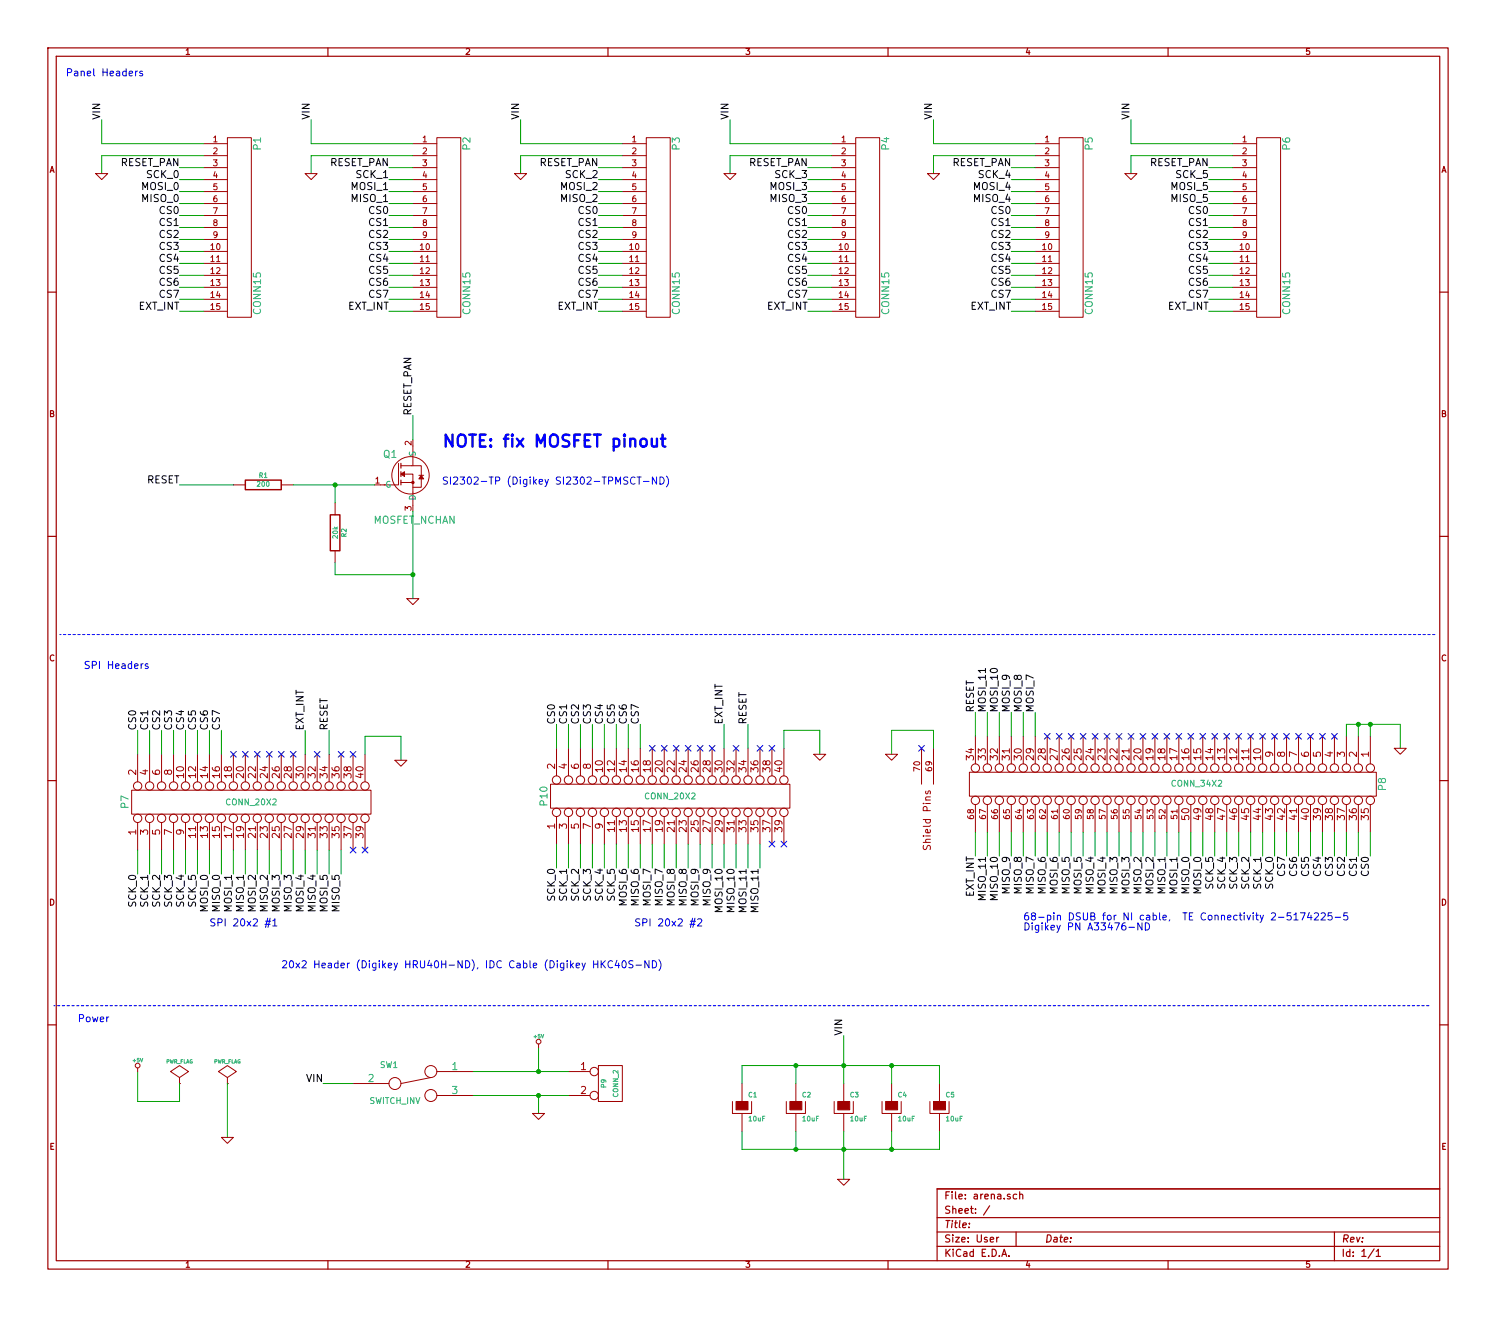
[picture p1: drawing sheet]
EESchema Schematic File Version 2
LIBS:power
LIBS:device
LIBS:transistors
LIBS:conn
LIBS:linear
LIBS:regul
LIBS:74xx
LIBS:cmos4000
LIBS:adc-dac
LIBS:memory
LIBS:xilinx
LIBS:special
LIBS:microcontrollers
LIBS:dsp
LIBS:microchip
LIBS:analog_switches
LIBS:motorola
LIBS:texas
LIBS:intel
LIBS:audio
LIBS:interface
LIBS:digital-audio
LIBS:philips
LIBS:display
LIBS:cypress
LIBS:siliconi
LIBS:opto
LIBS:atmel
LIBS:contrib
LIBS:valves
LIBS:conn15
LIBS:conn_34x2
LIBS:mosfet_nchan
LIBS:arena-cache
EELAYER 24 0
EELAYER END
$Descr User 12500 11000
encoding utf-8
Sheet 1 1
Title ""
Date ""
Rev ""
Comp ""
Comment1 ""
Comment2 ""
Comment3 ""
Comment4 ""
$EndDescr
$Comp
L CONN15 P1
U 1 1
P 1900 1900
F 0 "P1" H 1200 2150 60  0000 C CNN
F 1 "CONN15" H 2450 2150 60  0000 C CNN
F 2 "" H 1900 1900 60  0000 C CNN
F 3 "" H 1900 1900 60  0000 C CNN
	1    1900 1900
	0    1    1    0   
$EndComp
$Comp
L CONN_2 P9
U 1 1
P 5100 9050
F 0 "P9" V 5050 9050 40  0000 C CNN
F 1 "CONN_2" V 5150 9050 40  0000 C CNN
F 2 "" H 5100 9050 60  0000 C CNN
F 3 "" H 5100 9050 60  0000 C CNN
	1    5100 9050
	1    0    0    -1  
$EndComp
Text Notes 650  8550 0    60   ~ 0
Power
Wire Wire Line
	3950 8950 4750 8950
Wire Wire Line
	4500 8950 4500 8750
Wire Wire Line
	3950 9150 4750 9150
Wire Wire Line
	4500 9150 4500 9300
$Comp
L +5V #PWR01
U 1 1
P 4500 8750
F 0 "#PWR01" H 4500 8840 20  0001 C CNN
F 1 "+5V" H 4500 8840 30  0000 C CNN
F 2 "" H 4500 8750 60  0000 C CNN
F 3 "" H 4500 8750 60  0000 C CNN
	1    4500 8750
	1    0    0    -1  
$EndComp
$Comp
L GND #PWR02
U 1 1
P 4500 9300
F 0 "#PWR02" H 4500 9300 30  0001 C CNN
F 1 "GND" H 4500 9230 30  0001 C CNN
F 2 "" H 4500 9300 60  0000 C CNN
F 3 "" H 4500 9300 60  0000 C CNN
	1    4500 9300
	1    0    0    -1  
$EndComp
$Comp
L PWR_FLAG #FLG03
U 1 1
P 1500 9050
F 0 "#FLG03" H 1500 9145 30  0001 C CNN
F 1 "PWR_FLAG" H 1500 9230 30  0000 C CNN
F 2 "" H 1500 9050 60  0000 C CNN
F 3 "" H 1500 9050 60  0000 C CNN
	1    1500 9050
	1    0    0    -1  
$EndComp
$Comp
L PWR_FLAG #FLG04
U 1 1
P 1900 9050
F 0 "#FLG04" H 1900 9145 30  0001 C CNN
F 1 "PWR_FLAG" H 1900 9230 30  0000 C CNN
F 2 "" H 1900 9050 60  0000 C CNN
F 3 "" H 1900 9050 60  0000 C CNN
	1    1900 9050
	1    0    0    -1  
$EndComp
Wire Wire Line
	1900 9050 1900 9500
$Comp
L GND #PWR05
U 1 1
P 1900 9500
F 0 "#PWR05" H 1900 9500 30  0001 C CNN
F 1 "GND" H 1900 9430 30  0001 C CNN
F 2 "" H 1900 9500 60  0000 C CNN
F 3 "" H 1900 9500 60  0000 C CNN
	1    1900 9500
	1    0    0    -1  
$EndComp
Wire Wire Line
	1500 9050 1500 9200
Wire Wire Line
	1500 9200 1150 9200
Wire Wire Line
	1150 9200 1150 8950
$Comp
L +5V #PWR06
U 1 1
P 1150 8950
F 0 "#PWR06" H 1150 9040 20  0001 C CNN
F 1 "+5V" H 1150 9040 30  0000 C CNN
F 2 "" H 1150 8950 60  0000 C CNN
F 3 "" H 1150 8950 60  0000 C CNN
	1    1150 8950
	1    0    0    -1  
$EndComp
Wire Wire Line
	850  1200 1700 1200
Wire Wire Line
	850  1000 850  1200
Wire Wire Line
	850  1300 1700 1300
Wire Wire Line
	850  1300 850  1450
$Comp
L GND #PWR07
U 1 1
P 850 1450
F 0 "#PWR07" H 850 1450 30  0001 C CNN
F 1 "GND" H 850 1380 30  0001 C CNN
F 2 "" H 850 1450 60  0000 C CNN
F 3 "" H 850 1450 60  0000 C CNN
	1    850  1450
	1    0    0    -1  
$EndComp
Wire Wire Line
	1700 1400 1500 1400
Text Label 1500 1400 2    60   ~ 0
RESET_PAN
Wire Wire Line
	1700 1500 1500 1500
Wire Wire Line
	1700 1600 1500 1600
Wire Wire Line
	1700 1700 1500 1700
Text Label 1500 1500 2    60   ~ 0
SCK_0
Text Label 1500 1600 2    60   ~ 0
MOSI_0
Text Label 1500 1700 2    60   ~ 0
MISO_0
Wire Wire Line
	1700 1800 1500 1800
Wire Wire Line
	1700 1900 1500 1900
Wire Wire Line
	1700 2000 1500 2000
Wire Wire Line
	1700 2100 1500 2100
Wire Wire Line
	1700 2200 1500 2200
Text Label 1500 1900 2    60   ~ 0
CS1
Text Label 1500 2000 2    60   ~ 0
CS2
Text Label 1500 2100 2    60   ~ 0
CS3
Text Label 1500 2200 2    60   ~ 0
CS4
Text Label 1500 2300 2    60   ~ 0
CS5
Wire Wire Line
	1700 2300 1500 2300
Wire Wire Line
	1700 2400 1500 2400
Wire Wire Line
	1700 2500 1500 2500
Wire Wire Line
	1700 2600 1500 2600
Text Label 1500 2600 2    60   ~ 0
EXT_INT
$Comp
L CONN15 P2
U 1 1
P 3650 1900
F 0 "P2" H 2950 2150 60  0000 C CNN
F 1 "CONN15" H 4200 2150 60  0000 C CNN
F 2 "" H 3650 1900 60  0000 C CNN
F 3 "" H 3650 1900 60  0000 C CNN
	1    3650 1900
	0    1    1    0   
$EndComp
Wire Wire Line
	2600 1200 3450 1200
Wire Wire Line
	2600 1000 2600 1200
Wire Wire Line
	2600 1300 3450 1300
Wire Wire Line
	2600 1300 2600 1450
$Comp
L GND #PWR08
U 1 1
P 2600 1450
F 0 "#PWR08" H 2600 1450 30  0001 C CNN
F 1 "GND" H 2600 1380 30  0001 C CNN
F 2 "" H 2600 1450 60  0000 C CNN
F 3 "" H 2600 1450 60  0000 C CNN
	1    2600 1450
	1    0    0    -1  
$EndComp
Wire Wire Line
	3450 1400 3250 1400
Wire Wire Line
	3450 1500 3250 1500
Wire Wire Line
	3450 1600 3250 1600
Wire Wire Line
	3450 1700 3250 1700
Text Label 3250 1500 2    60   ~ 0
SCK_1
Text Label 3250 1600 2    60   ~ 0
MOSI_1
Text Label 3250 1700 2    60   ~ 0
MISO_1
Wire Wire Line
	3450 1800 3250 1800
Wire Wire Line
	3450 1900 3250 1900
Wire Wire Line
	3450 2000 3250 2000
Wire Wire Line
	3450 2100 3250 2100
Wire Wire Line
	3450 2200 3250 2200
Wire Wire Line
	3450 2300 3250 2300
Wire Wire Line
	3450 2400 3250 2400
Wire Wire Line
	3450 2500 3250 2500
Wire Wire Line
	3450 2600 3250 2600
Text Label 3250 2600 2    60   ~ 0
EXT_INT
$Comp
L CONN15 P3
U 1 1
P 5400 1900
F 0 "P3" H 4700 2150 60  0000 C CNN
F 1 "CONN15" H 5950 2150 60  0000 C CNN
F 2 "" H 5400 1900 60  0000 C CNN
F 3 "" H 5400 1900 60  0000 C CNN
	1    5400 1900
	0    1    1    0   
$EndComp
Wire Wire Line
	4350 1200 5200 1200
Wire Wire Line
	4350 1000 4350 1200
Wire Wire Line
	4350 1300 5200 1300
Wire Wire Line
	4350 1300 4350 1450
$Comp
L GND #PWR09
U 1 1
P 4350 1450
F 0 "#PWR09" H 4350 1450 30  0001 C CNN
F 1 "GND" H 4350 1380 30  0001 C CNN
F 2 "" H 4350 1450 60  0000 C CNN
F 3 "" H 4350 1450 60  0000 C CNN
	1    4350 1450
	1    0    0    -1  
$EndComp
Wire Wire Line
	5200 1400 5000 1400
Wire Wire Line
	5200 1500 5000 1500
Wire Wire Line
	5200 1600 5000 1600
Wire Wire Line
	5200 1700 5000 1700
Text Label 5000 1500 2    60   ~ 0
SCK_2
Text Label 5000 1600 2    60   ~ 0
MOSI_2
Text Label 5000 1700 2    60   ~ 0
MISO_2
Wire Wire Line
	5200 1800 5000 1800
Wire Wire Line
	5200 1900 5000 1900
Wire Wire Line
	5200 2000 5000 2000
Wire Wire Line
	5200 2100 5000 2100
Wire Wire Line
	5200 2200 5000 2200
Wire Wire Line
	5200 2300 5000 2300
Wire Wire Line
	5200 2400 5000 2400
Wire Wire Line
	5200 2500 5000 2500
Wire Wire Line
	5200 2600 5000 2600
Text Label 5000 2600 2    60   ~ 0
EXT_INT
$Comp
L CONN15 P4
U 1 1
P 7150 1900
F 0 "P4" H 6450 2150 60  0000 C CNN
F 1 "CONN15" H 7700 2150 60  0000 C CNN
F 2 "" H 7150 1900 60  0000 C CNN
F 3 "" H 7150 1900 60  0000 C CNN
	1    7150 1900
	0    1    1    0   
$EndComp
Wire Wire Line
	6100 1200 6950 1200
Wire Wire Line
	6100 1000 6100 1200
Wire Wire Line
	6100 1300 6950 1300
Wire Wire Line
	6100 1300 6100 1450
$Comp
L GND #PWR010
U 1 1
P 6100 1450
F 0 "#PWR010" H 6100 1450 30  0001 C CNN
F 1 "GND" H 6100 1380 30  0001 C CNN
F 2 "" H 6100 1450 60  0000 C CNN
F 3 "" H 6100 1450 60  0000 C CNN
	1    6100 1450
	1    0    0    -1  
$EndComp
Wire Wire Line
	6950 1400 6750 1400
Wire Wire Line
	6950 1500 6750 1500
Wire Wire Line
	6950 1600 6750 1600
Wire Wire Line
	6950 1700 6750 1700
Text Label 6750 1500 2    60   ~ 0
SCK_3
Text Label 6750 1600 2    60   ~ 0
MOSI_3
Text Label 6750 1700 2    60   ~ 0
MISO_3
Wire Wire Line
	6950 1800 6750 1800
Wire Wire Line
	6950 1900 6750 1900
Wire Wire Line
	6950 2000 6750 2000
Wire Wire Line
	6950 2100 6750 2100
Wire Wire Line
	6950 2200 6750 2200
Wire Wire Line
	6950 2300 6750 2300
Wire Wire Line
	6950 2400 6750 2400
Wire Wire Line
	6950 2500 6750 2500
Wire Wire Line
	6950 2600 6750 2600
Text Label 6750 2600 2    60   ~ 0
EXT_INT
$Comp
L CONN15 P5
U 1 1
P 8850 1900
F 0 "P5" H 8150 2150 60  0000 C CNN
F 1 "CONN15" H 9400 2150 60  0000 C CNN
F 2 "" H 8850 1900 60  0000 C CNN
F 3 "" H 8850 1900 60  0000 C CNN
	1    8850 1900
	0    1    1    0   
$EndComp
Wire Wire Line
	7800 1200 8650 1200
Wire Wire Line
	7800 1000 7800 1200
Wire Wire Line
	7800 1300 8650 1300
Wire Wire Line
	7800 1300 7800 1450
$Comp
L GND #PWR011
U 1 1
P 7800 1450
F 0 "#PWR011" H 7800 1450 30  0001 C CNN
F 1 "GND" H 7800 1380 30  0001 C CNN
F 2 "" H 7800 1450 60  0000 C CNN
F 3 "" H 7800 1450 60  0000 C CNN
	1    7800 1450
	1    0    0    -1  
$EndComp
Wire Wire Line
	8650 1400 8450 1400
Wire Wire Line
	8650 1500 8450 1500
Wire Wire Line
	8650 1600 8450 1600
Wire Wire Line
	8650 1700 8450 1700
Wire Wire Line
	8650 1800 8450 1800
Wire Wire Line
	8650 1900 8450 1900
Wire Wire Line
	8650 2000 8450 2000
Wire Wire Line
	8650 2100 8450 2100
Wire Wire Line
	8650 2200 8450 2200
Wire Wire Line
	8650 2300 8450 2300
Wire Wire Line
	8650 2400 8450 2400
Wire Wire Line
	8650 2500 8450 2500
Wire Wire Line
	8650 2600 8450 2600
Text Label 8450 2600 2    60   ~ 0
EXT_INT
$Comp
L CONN15 P6
U 1 1
P 10500 1900
F 0 "P6" H 9800 2150 60  0000 C CNN
F 1 "CONN15" H 11050 2150 60  0000 C CNN
F 2 "" H 10500 1900 60  0000 C CNN
F 3 "" H 10500 1900 60  0000 C CNN
	1    10500 1900
	0    1    1    0   
$EndComp
Wire Wire Line
	9450 1200 10300 1200
Wire Wire Line
	9450 1000 9450 1200
Wire Wire Line
	9450 1300 10300 1300
Wire Wire Line
	9450 1300 9450 1450
$Comp
L GND #PWR012
U 1 1
P 9450 1450
F 0 "#PWR012" H 9450 1450 30  0001 C CNN
F 1 "GND" H 9450 1380 30  0001 C CNN
F 2 "" H 9450 1450 60  0000 C CNN
F 3 "" H 9450 1450 60  0000 C CNN
	1    9450 1450
	1    0    0    -1  
$EndComp
Wire Wire Line
	10300 1400 10100 1400
Wire Wire Line
	10300 1500 10100 1500
Wire Wire Line
	10300 1600 10100 1600
Wire Wire Line
	10300 1700 10100 1700
Text Label 10100 1500 2    60   ~ 0
SCK_5
Text Label 10100 1600 2    60   ~ 0
MOSI_5
Wire Wire Line
	10300 1800 10100 1800
Wire Wire Line
	10300 1900 10100 1900
Wire Wire Line
	10300 2000 10100 2000
Wire Wire Line
	10300 2100 10100 2100
Wire Wire Line
	10300 2200 10100 2200
Wire Wire Line
	10300 2300 10100 2300
Wire Wire Line
	10300 2400 10100 2400
Wire Wire Line
	10300 2500 10100 2500
Wire Wire Line
	10300 2600 10100 2600
Text Label 10100 2600 2    60   ~ 0
EXT_INT
Text Label 8450 1500 2    60   ~ 0
SCK_4
Text Label 8450 1600 2    60   ~ 0
MOSI_4
Text Label 8450 1700 2    60   ~ 0
MISO_4
$Comp
L CONN_20X2 P7
U 1 1
P 2100 6700
F 0 "P7" H 2100 7750 60  0000 C CNN
F 1 "CONN_20X2" V 2100 6700 50  0000 C CNN
F 2 "" H 2100 6700 60  0000 C CNN
F 3 "" H 2100 6700 60  0000 C CNN
	1    2100 6700
	0    -1   -1   0   
$EndComp
Text Label 2750 6100 1    60   ~ 0
RESET
Wire Wire Line
	3050 6300 3050 6150
Wire Wire Line
	3050 6150 3350 6150
Wire Wire Line
	3350 6150 3350 6350
$Comp
L GND #PWR013
U 1 1
P 3350 6350
F 0 "#PWR013" H 3350 6350 30  0001 C CNN
F 1 "GND" H 3350 6280 30  0001 C CNN
F 2 "" H 3350 6350 60  0000 C CNN
F 3 "" H 3350 6350 60  0000 C CNN
	1    3350 6350
	1    0    0    -1  
$EndComp
Text Notes 550  650  0    60   ~ 0
Panel Headers
$Comp
L CP C1
U 1 1
P 6200 9250
F 0 "C1" H 6250 9350 40  0000 L CNN
F 1 "10uF" H 6250 9150 40  0000 L CNN
F 2 "" H 6300 9100 30  0000 C CNN
F 3 "" H 6200 9250 300 0000 C CNN
	1    6200 9250
	1    0    0    -1  
$EndComp
$Comp
L CP C2
U 1 1
P 6650 9250
F 0 "C2" H 6700 9350 40  0000 L CNN
F 1 "10uF" H 6700 9150 40  0000 L CNN
F 2 "" H 6750 9100 30  0000 C CNN
F 3 "" H 6650 9250 300 0000 C CNN
	1    6650 9250
	1    0    0    -1  
$EndComp
$Comp
L CP C3
U 1 1
P 7050 9250
F 0 "C3" H 7100 9350 40  0000 L CNN
F 1 "10uF" H 7100 9150 40  0000 L CNN
F 2 "" H 7150 9100 30  0000 C CNN
F 3 "" H 7050 9250 300 0000 C CNN
	1    7050 9250
	1    0    0    -1  
$EndComp
$Comp
L CP C4
U 1 1
P 7450 9250
F 0 "C4" H 7500 9350 40  0000 L CNN
F 1 "10uF" H 7500 9150 40  0000 L CNN
F 2 "" H 7550 9100 30  0000 C CNN
F 3 "" H 7450 9250 300 0000 C CNN
	1    7450 9250
	1    0    0    -1  
$EndComp
$Comp
L CP C5
U 1 1
P 7850 9250
F 0 "C5" H 7900 9350 40  0000 L CNN
F 1 "10uF" H 7900 9150 40  0000 L CNN
F 2 "" H 7950 9100 30  0000 C CNN
F 3 "" H 7850 9250 300 0000 C CNN
	1    7850 9250
	1    0    0    -1  
$EndComp
$Comp
L GND #PWR014
U 1 1
P 7050 9850
F 0 "#PWR014" H 7050 9850 30  0001 C CNN
F 1 "GND" H 7050 9780 30  0001 C CNN
F 2 "" H 7050 9850 60  0000 C CNN
F 3 "" H 7050 9850 60  0000 C CNN
	1    7050 9850
	1    0    0    -1  
$EndComp
Wire Wire Line
	6200 9050 6200 8900
Wire Wire Line
	6200 8900 7850 8900
Wire Wire Line
	6650 8900 6650 9050
Wire Wire Line
	7050 8650 7050 9050
Connection ~ 6650 8900
Wire Wire Line
	7450 8900 7450 9050
Connection ~ 7050 8900
Wire Wire Line
	7850 8900 7850 9050
Connection ~ 7450 8900
Wire Wire Line
	6200 9450 6200 9600
Wire Wire Line
	6200 9600 7850 9600
Wire Wire Line
	6650 9600 6650 9450
Wire Wire Line
	7050 9450 7050 9850
Connection ~ 6650 9600
Wire Wire Line
	7450 9600 7450 9450
Connection ~ 7050 9600
Wire Wire Line
	7850 9600 7850 9450
Connection ~ 7450 9600
Wire Notes Line
	500  5300 12000 5300
Wire Notes Line
	450  8400 11950 8400
Text Notes 700  5600 0    60   ~ 0
SPI Headers
$Comp
L CONN_34X2 P8
U 1 1
P 9800 6550
F 0 "P8" H 9800 8300 60  0000 C CNN
F 1 "CONN_34X2" V 9800 6750 50  0000 C CNN
F 2 "" H 9800 6750 60  0000 C CNN
F 3 "" H 9800 6750 60  0000 C CNN
	1    9800 6550
	0    1    1    0   
$EndComp
Text Label 1500 2400 2    60   ~ 0
CS6
Text Label 1500 2500 2    60   ~ 0
CS7
Text Label 1500 1800 2    60   ~ 0
CS0
Text Label 3250 1900 2    60   ~ 0
CS1
Text Label 3250 2000 2    60   ~ 0
CS2
Text Label 3250 2100 2    60   ~ 0
CS3
Text Label 3250 2200 2    60   ~ 0
CS4
Text Label 3250 2300 2    60   ~ 0
CS5
Text Label 3250 2400 2    60   ~ 0
CS6
Text Label 3250 2500 2    60   ~ 0
CS7
Text Label 3250 1800 2    60   ~ 0
CS0
Text Label 5000 1900 2    60   ~ 0
CS1
Text Label 5000 2000 2    60   ~ 0
CS2
Text Label 5000 2100 2    60   ~ 0
CS3
Text Label 5000 2200 2    60   ~ 0
CS4
Text Label 5000 2300 2    60   ~ 0
CS5
Text Label 5000 2400 2    60   ~ 0
CS6
Text Label 5000 2500 2    60   ~ 0
CS7
Text Label 5000 1800 2    60   ~ 0
CS0
Text Label 6750 1900 2    60   ~ 0
CS1
Text Label 6750 2000 2    60   ~ 0
CS2
Text Label 6750 2100 2    60   ~ 0
CS3
Text Label 6750 2200 2    60   ~ 0
CS4
Text Label 6750 2300 2    60   ~ 0
CS5
Text Label 6750 2400 2    60   ~ 0
CS6
Text Label 6750 2500 2    60   ~ 0
CS7
Text Label 6750 1800 2    60   ~ 0
CS0
Text Label 8450 1900 2    60   ~ 0
CS1
Text Label 8450 2000 2    60   ~ 0
CS2
Text Label 8450 2100 2    60   ~ 0
CS3
Text Label 8450 2200 2    60   ~ 0
CS4
Text Label 8450 2300 2    60   ~ 0
CS5
Text Label 8450 2400 2    60   ~ 0
CS6
Text Label 8450 2500 2    60   ~ 0
CS7
Text Label 8450 1800 2    60   ~ 0
CS0
Text Label 10100 1900 2    60   ~ 0
CS1
Text Label 10100 2000 2    60   ~ 0
CS2
Text Label 10100 2100 2    60   ~ 0
CS3
Text Label 10100 2200 2    60   ~ 0
CS4
Text Label 10100 2300 2    60   ~ 0
CS5
Text Label 10100 2400 2    60   ~ 0
CS6
Text Label 10100 2500 2    60   ~ 0
CS7
Text Label 10100 1800 2    60   ~ 0
CS0
Text Label 10100 1700 2    60   ~ 0
MISO_5
Wire Wire Line
	11450 6950 11450 7150
Wire Wire Line
	11350 6950 11350 7150
Wire Wire Line
	11250 6950 11250 7150
Wire Wire Line
	11150 6950 11150 7150
Wire Wire Line
	11050 6950 11050 7150
Text Label 11350 7150 3    60   ~ 0
CS1
Text Label 11250 7150 3    60   ~ 0
CS2
Text Label 11150 7150 3    60   ~ 0
CS3
Text Label 11050 7150 3    60   ~ 0
CS4
Text Label 10950 7150 3    60   ~ 0
CS5
Wire Wire Line
	10950 6950 10950 7150
Wire Wire Line
	10850 6950 10850 7150
Wire Wire Line
	10750 6950 10750 7150
Text Label 10850 7150 3    60   ~ 0
CS6
Text Label 10750 7150 3    60   ~ 0
CS7
Text Label 11450 7150 3    60   ~ 0
CS0
Wire Wire Line
	10650 6950 10650 7150
Text Label 10650 7150 3    60   ~ 0
SCK_0
Text Label 10550 7150 3    60   ~ 0
SCK_1
Wire Wire Line
	10550 6950 10550 7150
Wire Wire Line
	10450 6950 10450 7150
Text Label 10450 7150 3    60   ~ 0
SCK_2
Wire Wire Line
	10350 6950 10350 7150
Text Label 10350 7150 3    60   ~ 0
SCK_3
Wire Wire Line
	10250 6950 10250 7150
Text Label 10250 7150 3    60   ~ 0
SCK_4
Wire Wire Line
	10150 6950 10150 7150
Text Label 10150 7150 3    60   ~ 0
SCK_5
Wire Wire Line
	10050 6950 10050 7150
Wire Wire Line
	9950 6950 9950 7150
Text Label 10050 7150 3    60   ~ 0
MOSI_0
Text Label 9950 7150 3    60   ~ 0
MISO_0
Wire Wire Line
	9850 6950 9850 7150
Wire Wire Line
	9750 6950 9750 7150
Text Label 9850 7150 3    60   ~ 0
MOSI_1
Text Label 9750 7150 3    60   ~ 0
MISO_1
Wire Wire Line
	9650 6950 9650 7150
Wire Wire Line
	9550 6950 9550 7150
Text Label 9650 7150 3    60   ~ 0
MOSI_2
Text Label 9550 7150 3    60   ~ 0
MISO_2
Wire Wire Line
	9450 6950 9450 7150
Wire Wire Line
	9350 6950 9350 7150
Text Label 9450 7150 3    60   ~ 0
MOSI_3
Text Label 9350 7150 3    60   ~ 0
MISO_3
Wire Wire Line
	9250 6950 9250 7150
Wire Wire Line
	9150 6950 9150 7150
Text Label 9250 7150 3    60   ~ 0
MOSI_4
Text Label 9150 7150 3    60   ~ 0
MISO_4
Wire Wire Line
	9050 6950 9050 7150
Wire Wire Line
	8950 6950 8950 7150
Text Label 9050 7150 3    60   ~ 0
MOSI_5
Text Label 8950 7150 3    60   ~ 0
MISO_5
Wire Wire Line
	8150 6150 8150 5950
Wire Wire Line
	8150 6950 8150 7150
Text Label 8150 5950 1    60   ~ 0
RESET
Text Label 8150 7150 3    60   ~ 0
EXT_INT
Wire Wire Line
	11450 6050 11450 6150
Wire Wire Line
	11350 6050 11350 6150
Wire Wire Line
	11700 6050 11700 6250
$Comp
L GND #PWR015
U 1 1
P 11700 6250
F 0 "#PWR015" H 11700 6250 30  0001 C CNN
F 1 "GND" H 11700 6180 30  0001 C CNN
F 2 "" H 11700 6250 60  0000 C CNN
F 3 "" H 11700 6250 60  0000 C CNN
	1    11700 6250
	1    0    0    -1  
$EndComp
NoConn ~ 9350 6150
NoConn ~ 9450 6150
NoConn ~ 9550 6150
NoConn ~ 9650 6150
NoConn ~ 9750 6150
NoConn ~ 9850 6150
NoConn ~ 9950 6150
NoConn ~ 10050 6150
NoConn ~ 10150 6150
NoConn ~ 10250 6150
NoConn ~ 10350 6150
NoConn ~ 10450 6150
NoConn ~ 10550 6150
NoConn ~ 10650 6150
Wire Wire Line
	2550 6300 2550 6100
Text Label 2550 6100 1    60   ~ 0
EXT_INT
Wire Wire Line
	1150 6300 1150 6100
Wire Wire Line
	1250 6300 1250 6100
Wire Wire Line
	1350 6300 1350 6100
Wire Wire Line
	1450 6300 1450 6100
Wire Wire Line
	1550 6300 1550 6100
Text Label 1250 6100 1    60   ~ 0
CS1
Text Label 1350 6100 1    60   ~ 0
CS2
Text Label 1450 6100 1    60   ~ 0
CS3
Text Label 1550 6100 1    60   ~ 0
CS4
Text Label 1650 6100 1    60   ~ 0
CS5
Wire Wire Line
	1650 6300 1650 6100
Wire Wire Line
	1750 6300 1750 6100
Wire Wire Line
	1850 6300 1850 6100
Text Label 1750 6100 1    60   ~ 0
CS6
Text Label 1850 6100 1    60   ~ 0
CS7
Text Label 1150 6100 1    60   ~ 0
CS0
Wire Wire Line
	1150 7100 1150 7300
Text Label 1150 7300 3    60   ~ 0
SCK_0
Text Label 1250 7300 3    60   ~ 0
SCK_1
Wire Wire Line
	1250 7100 1250 7300
Wire Wire Line
	1350 7100 1350 7300
Text Label 1350 7300 3    60   ~ 0
SCK_2
Wire Wire Line
	1450 7100 1450 7300
Text Label 1450 7300 3    60   ~ 0
SCK_3
Wire Wire Line
	1550 7100 1550 7300
Text Label 1550 7300 3    60   ~ 0
SCK_4
Wire Wire Line
	1650 7100 1650 7300
Text Label 1650 7300 3    60   ~ 0
SCK_5
Wire Wire Line
	1750 7100 1750 7300
Wire Wire Line
	1850 7100 1850 7300
Text Label 1750 7300 3    60   ~ 0
MOSI_0
Text Label 1850 7300 3    60   ~ 0
MISO_0
Wire Wire Line
	1950 7100 1950 7300
Wire Wire Line
	2050 7100 2050 7300
Text Label 1950 7300 3    60   ~ 0
MOSI_1
Text Label 2050 7300 3    60   ~ 0
MISO_1
Wire Wire Line
	2150 7100 2150 7300
Wire Wire Line
	2250 7100 2250 7300
Text Label 2150 7300 3    60   ~ 0
MOSI_2
Text Label 2250 7300 3    60   ~ 0
MISO_2
Wire Wire Line
	2350 7100 2350 7300
Wire Wire Line
	2450 7100 2450 7300
Text Label 2350 7300 3    60   ~ 0
MOSI_3
Text Label 2450 7300 3    60   ~ 0
MISO_3
Wire Wire Line
	2550 7100 2550 7300
Wire Wire Line
	2650 7100 2650 7300
Text Label 2550 7300 3    60   ~ 0
MOSI_4
Text Label 2650 7300 3    60   ~ 0
MISO_4
Wire Wire Line
	2750 7100 2750 7300
Wire Wire Line
	2850 7100 2850 7300
Text Label 2750 7300 3    60   ~ 0
MOSI_5
Text Label 2850 7300 3    60   ~ 0
MISO_5
NoConn ~ 1950 6300
NoConn ~ 2050 6300
NoConn ~ 2150 6300
NoConn ~ 2250 6300
NoConn ~ 2350 6300
NoConn ~ 2450 6300
NoConn ~ 2650 6300
NoConn ~ 2850 6300
NoConn ~ 2950 7100
NoConn ~ 3050 7100
Text Notes 2350 8100 0    60   ~ 0
20x2 Header (Digikey HRU40H-ND), IDC Cable (Digikey HKC40S-ND)
Text Notes 8550 7700 0    60   ~ 0
68-pin DSUB for NI cable,  TE Connectivity 2-5174225-5\nDigikey PN A33476-ND
$Comp
L SWITCH_INV SW1
U 1 1
P 3450 9050
F 0 "SW1" H 3250 9200 50  0000 C CNN
F 1 "SWITCH_INV" H 3300 8900 50  0000 C CNN
F 2 "" H 3450 9050 60  0000 C CNN
F 3 "" H 3450 9050 60  0000 C CNN
	1    3450 9050
	1    0    0    -1  
$EndComp
Connection ~ 4500 8950
Connection ~ 4500 9150
Wire Wire Line
	2950 9050 2700 9050
Text Label 2700 9050 2    60   ~ 0
VIN
Text Label 7050 8650 1    60   ~ 0
VIN
Wire Wire Line
	2750 6300 2750 6100
Text Label 850  1000 1    60   ~ 0
VIN
Text Label 2600 1000 1    60   ~ 0
VIN
Text Label 4350 1000 1    60   ~ 0
VIN
Text Label 6100 1000 1    60   ~ 0
VIN
Text Label 7800 1000 1    60   ~ 0
VIN
Text Label 9450 1000 1    60   ~ 0
VIN
Wire Wire Line
	11250 6050 11700 6050
Connection ~ 11450 6050
Wire Wire Line
	11250 6150 11250 6050
Connection ~ 11350 6050
NoConn ~ 10750 6150
NoConn ~ 10850 6150
NoConn ~ 10950 6150
NoConn ~ 11050 6150
NoConn ~ 11150 6150
Wire Wire Line
	8850 6950 8850 7150
Wire Wire Line
	8750 6950 8750 7150
Text Label 8850 7150 3    60   ~ 0
MOSI_6
Text Label 8750 7150 3    60   ~ 0
MISO_6
Wire Wire Line
	8650 6150 8650 5950
Wire Wire Line
	8650 6950 8650 7150
Text Label 8650 5950 1    60   ~ 0
MOSI_7
Text Label 8650 7150 3    60   ~ 0
MISO_7
Wire Wire Line
	8550 6150 8550 5950
Wire Wire Line
	8550 6950 8550 7150
Text Label 8550 5950 1    60   ~ 0
MOSI_8
Text Label 8550 7150 3    60   ~ 0
MISO_8
Wire Wire Line
	8450 6150 8450 5950
Wire Wire Line
	8450 6950 8450 7150
Text Label 8450 5950 1    60   ~ 0
MOSI_9
Text Label 8450 7150 3    60   ~ 0
MISO_9
NoConn ~ 2950 6300
Wire Wire Line
	8350 6950 8350 7150
Text Label 8350 7150 3    60   ~ 0
MISO_10
Wire Wire Line
	8350 6150 8350 5950
Text Label 8350 5950 1    60   ~ 0
MOSI_10
Wire Wire Line
	8250 6950 8250 7150
Text Label 8250 7150 3    60   ~ 0
MISO_11
Wire Wire Line
	8250 6150 8250 5950
Text Label 8250 5950 1    60   ~ 0
MOSI_11
NoConn ~ 8750 6150
NoConn ~ 8850 6150
NoConn ~ 8950 6150
NoConn ~ 9050 6150
NoConn ~ 9150 6150
NoConn ~ 9250 6150
$Comp
L CONN_20X2 P10
U 1 1
P 5600 6650
F 0 "P10" H 5600 7700 60  0000 C CNN
F 1 "CONN_20X2" V 5600 6650 50  0000 C CNN
F 2 "" H 5600 6650 60  0000 C CNN
F 3 "" H 5600 6650 60  0000 C CNN
	1    5600 6650
	0    -1   -1   0   
$EndComp
Text Label 6250 6050 1    60   ~ 0
RESET
Wire Wire Line
	6550 6250 6550 6100
Wire Wire Line
	6550 6100 6850 6100
Wire Wire Line
	6850 6100 6850 6300
$Comp
L GND #PWR016
U 1 1
P 6850 6300
F 0 "#PWR016" H 6850 6300 30  0001 C CNN
F 1 "GND" H 6850 6230 30  0001 C CNN
F 2 "" H 6850 6300 60  0000 C CNN
F 3 "" H 6850 6300 60  0000 C CNN
	1    6850 6300
	1    0    0    -1  
$EndComp
Wire Wire Line
	6050 6250 6050 6050
Text Label 6050 6050 1    60   ~ 0
EXT_INT
Wire Wire Line
	4650 6250 4650 6050
Wire Wire Line
	4750 6250 4750 6050
Wire Wire Line
	4850 6250 4850 6050
Wire Wire Line
	4950 6250 4950 6050
Wire Wire Line
	5050 6250 5050 6050
Text Label 4750 6050 1    60   ~ 0
CS1
Text Label 4850 6050 1    60   ~ 0
CS2
Text Label 4950 6050 1    60   ~ 0
CS3
Text Label 5050 6050 1    60   ~ 0
CS4
Text Label 5150 6050 1    60   ~ 0
CS5
Wire Wire Line
	5150 6250 5150 6050
Wire Wire Line
	5250 6250 5250 6050
Wire Wire Line
	5350 6250 5350 6050
Text Label 5250 6050 1    60   ~ 0
CS6
Text Label 5350 6050 1    60   ~ 0
CS7
Text Label 4650 6050 1    60   ~ 0
CS0
Wire Wire Line
	4650 7050 4650 7250
Text Label 4650 7250 3    60   ~ 0
SCK_0
Text Label 4750 7250 3    60   ~ 0
SCK_1
Wire Wire Line
	4750 7050 4750 7250
Wire Wire Line
	4850 7050 4850 7250
Text Label 4850 7250 3    60   ~ 0
SCK_2
Wire Wire Line
	4950 7050 4950 7250
Text Label 4950 7250 3    60   ~ 0
SCK_3
Wire Wire Line
	5050 7050 5050 7250
Text Label 5050 7250 3    60   ~ 0
SCK_4
Wire Wire Line
	5150 7050 5150 7250
Text Label 5150 7250 3    60   ~ 0
SCK_5
Wire Wire Line
	5250 7050 5250 7250
Wire Wire Line
	5350 7050 5350 7250
Text Label 5250 7250 3    60   ~ 0
MOSI_6
Text Label 5350 7250 3    60   ~ 0
MISO_6
Wire Wire Line
	5450 7050 5450 7250
Wire Wire Line
	5550 7050 5550 7250
Text Label 5450 7250 3    60   ~ 0
MOSI_7
Text Label 5550 7250 3    60   ~ 0
MISO_7
Wire Wire Line
	5650 7050 5650 7250
Wire Wire Line
	5750 7050 5750 7250
Text Label 5650 7250 3    60   ~ 0
MOSI_8
Text Label 5750 7250 3    60   ~ 0
MISO_8
Wire Wire Line
	5850 7050 5850 7250
Wire Wire Line
	5950 7050 5950 7250
Text Label 5850 7250 3    60   ~ 0
MOSI_9
Text Label 5950 7250 3    60   ~ 0
MISO_9
Wire Wire Line
	6050 7050 6050 7250
Wire Wire Line
	6150 7050 6150 7250
Text Label 6050 7250 3    60   ~ 0
MOSI_10
Text Label 6150 7250 3    60   ~ 0
MISO_10
Wire Wire Line
	6250 7050 6250 7250
Wire Wire Line
	6350 7050 6350 7250
Text Label 6250 7250 3    60   ~ 0
MOSI_11
Text Label 6350 7250 3    60   ~ 0
MISO_11
NoConn ~ 5450 6250
NoConn ~ 5550 6250
NoConn ~ 5650 6250
NoConn ~ 5750 6250
NoConn ~ 5850 6250
NoConn ~ 5950 6250
NoConn ~ 6150 6250
NoConn ~ 6350 6250
NoConn ~ 6450 7050
NoConn ~ 6550 7050
Wire Wire Line
	6250 6250 6250 6050
NoConn ~ 6450 6250
$Comp
L R R2
U 1 1
P 2800 4450
F 0 "R2" V 2880 4450 40  0000 C CNN
F 1 "20k" V 2807 4451 40  0000 C CNN
F 2 "" V 2730 4450 30  0000 C CNN
F 3 "" H 2800 4450 30  0000 C CNN
	1    2800 4450
	1    0    0    -1  
$EndComp
$Comp
L GND #PWR017
U 1 1
P 3450 5000
F 0 "#PWR017" H 3450 5000 30  0001 C CNN
F 1 "GND" H 3450 4930 30  0001 C CNN
F 2 "" H 3450 5000 60  0000 C CNN
F 3 "" H 3450 5000 60  0000 C CNN
	1    3450 5000
	1    0    0    -1  
$EndComp
Text Label 3450 3470 1    60   ~ 0
RESET_PAN
Text Label 1500 4050 2    60   ~ 0
RESET
Text Label 3250 1400 2    60   ~ 0
RESET_PAN
Text Label 5000 1400 2    60   ~ 0
RESET_PAN
Text Label 6750 1400 2    60   ~ 0
RESET_PAN
Text Label 8450 1400 2    60   ~ 0
RESET_PAN
Text Label 10100 1400 2    60   ~ 0
RESET_PAN
$Comp
L R R1
U 1 1
P 2200 4050
F 0 "R1" V 2280 4050 40  0000 C CNN
F 1 "200" V 2207 4051 40  0000 C CNN
F 2 "" V 2130 4050 30  0000 C CNN
F 3 "" H 2200 4050 30  0000 C CNN
	1    2200 4050
	0    -1   -1   0   
$EndComp
Wire Wire Line
	1500 4050 1950 4050
Wire Wire Line
	2800 4700 2800 4800
Wire Wire Line
	2800 4800 3450 4800
Connection ~ 3450 4800
Text Notes 5600 4060 2    60   ~ 0
SI2302-TP (Digikey SI2302-TPMSCT-ND)
$Comp
L MOSFET_NCHAN Q1
U 1 1
P 3450 4050
F 0 "Q1" H 3260 4300 60  0000 C CNN
F 1 "MOSFET_NCHAN" H 3465 3750 60  0000 C CNN
F 2 "" H 3450 4140 60  0000 C CNN
F 3 "" H 3450 4140 60  0000 C CNN
	1    3450 4050
	1    0    0    -1  
$EndComp
Wire Wire Line
	3450 4270 3450 5000
Wire Wire Line
	2450 4050 3130 4050
Wire Wire Line
	2800 4050 2800 4200
Connection ~ 2800 4050
Wire Wire Line
	3450 3675 3450 3470
Text Notes 1750 7750 0    60   ~ 0
SPI 20x2 #1
Text Notes 5300 7750 0    60   ~ 0
SPI 20x2 #2
Wire Wire Line
	7800 6100 7800 6250
Wire Wire Line
	7450 6100 7800 6100
Wire Wire Line
	7450 6100 7450 6300
$Comp
L GND #PWR018
U 1 1
P 7450 6300
F 0 "#PWR018" H 7450 6300 30  0001 C CNN
F 1 "GND" H 7450 6230 30  0001 C CNN
F 2 "" H 7450 6300 60  0000 C CNN
F 3 "" H 7450 6300 60  0000 C CNN
	1    7450 6300
	1    0    0    -1  
$EndComp
NoConn ~ 7700 6250
Text Notes 3700 3750 0    100  ~ 20
NOTE: fix MOSFET pinout 
$EndSCHEMATC
